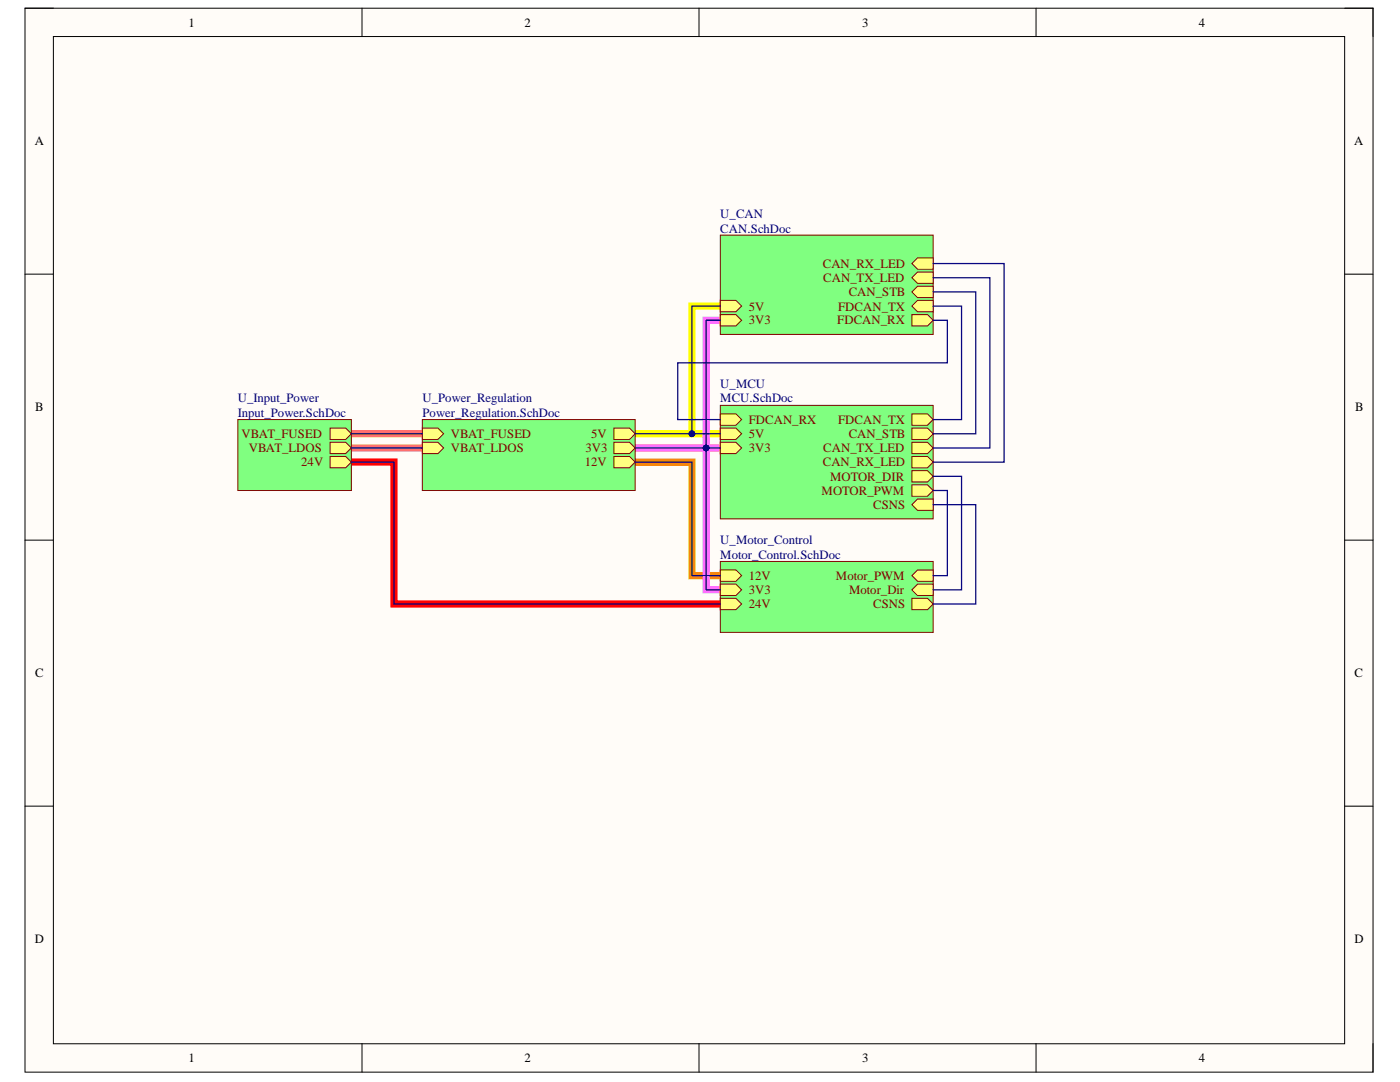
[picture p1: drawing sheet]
<svg xmlns="http://www.w3.org/2000/svg" width="279mm" height="216mm" viewBox="0 0 279 216" stroke-linecap="round" stroke-linejoin="round" font-family="sans-serif">
<path d="M5 1.6h269v212.3h-269z" fill-rule="evenodd" fill="#fffcf8"/>
<path d="M5 1.6h269v212.3h-269z" fill="none" stroke="#000" stroke-width=".2"/>
<path d="M10.7 7.3h257.7v201h-257.7z" fill-rule="evenodd" fill="#fffcf8"/>
<g fill="none" stroke="#000" stroke-width=".2">
<path d="M5 1.6h5.7M10.7 7.3h257.7v201h-257.7zM72.2 1.6v5.7M139.5 1.6v5.7M206.8 1.6v5.7M268.4 1.6h5.6v5.7M5 54.7h5.7M268.4 54.7h5.6M5 107.8h5.7M268.4 107.8h5.6M5 160.9h5.7M268.4 160.9h5.6"/>
<path d="M72.2 208.3v5.6M139.5 208.3v5.6M206.8 208.3v5.6M274 208.3v5.6"/>
</g>
<path d="M70.1 89.4h14.2M70.1 86.5h14.2" fill="none" stroke="#ff6e6e" stroke-width="1.4"/>
<path d="M143.8 61.1h-5.7v25.4M126.8 86.5h17" fill="none" stroke="#ff0" stroke-width="1.4"/>
<path d="M143.8 63.9h-2.9v53.8h2.9M126.8 89.4h17" fill="none" stroke="#ff6eff" stroke-width="1.4"/>
<path d="M126.8 92.2h11.3v22.7h5.7" fill="none" stroke="#fd8300" stroke-width="1.4"/>
<path d="M70.1 92.2h8.5v28.3h65.2" fill="none" stroke="#f00" stroke-width="1.4"/>
<path d="M143.8 46.9h42.4v19.8h-42.4z" fill-rule="evenodd" fill="#80ff80"/>
<path d="M143.8 46.9h42.4v19.8h-42.4z" fill="none" stroke="#800000" stroke-width=".2"/>
<path d="M182 62.8h3.1l1.1 1.1-1.1 1.1h-3.1z" fill-rule="evenodd" fill="#ffff80"/>
<path d="M182 62.8h3.1l1.1 1.1-1.1 1.1h-3.1z" fill="none" stroke="#800000" stroke-width=".2"/>
<path d="M183.1 59.9h3.1v2.3h-3.1l-1.1-1.1z" fill-rule="evenodd" fill="#ffff80"/>
<path d="M183.1 59.9h3.1v2.3h-3.1l-1.1-1.1z" fill="none" stroke="#800000" stroke-width=".2"/>
<path d="M182 55.4l1.1-1.1h3.1v2.2h-3.1z" fill-rule="evenodd" fill="#ffff80"/>
<path d="M182 55.4l1.1-1.1h3.1v2.2h-3.1z" fill="none" stroke="#800000" stroke-width=".2"/>
<path d="M182 52.6l1.1-1.1h3.1v2.2h-3.1z" fill-rule="evenodd" fill="#ffff80"/>
<path d="M182 52.6l1.1-1.1h3.1v2.2h-3.1z" fill="none" stroke="#800000" stroke-width=".2"/>
<path d="M182 58.2l1.1-1.1h3.1v2.3h-3.1z" fill-rule="evenodd" fill="#ffff80"/>
<path d="M182 58.2l1.1-1.1h3.1v2.3h-3.1z" fill="none" stroke="#800000" stroke-width=".2"/>
<path d="M143.8 59.9h3.1l1.1 1.2-1.1 1.1h-3.1z" fill-rule="evenodd" fill="#ffff80"/>
<path d="M143.8 59.9h3.1l1.1 1.2-1.1 1.1h-3.1z" fill="none" stroke="#800000" stroke-width=".2"/>
<path d="M143.8 62.8h3.1l1.1 1.1-1.1 1.1h-3.1z" fill-rule="evenodd" fill="#ffff80"/>
<path d="M143.8 62.8h3.1l1.1 1.1-1.1 1.1h-3.1z" fill="none" stroke="#800000" stroke-width=".2"/>
<path d="M47.5 83.7h22.6v14.2h-22.6z" fill-rule="evenodd" fill="#80ff80"/>
<path d="M47.5 83.7h22.6v14.2h-22.6z" fill="none" stroke="#800000" stroke-width=".2"/>
<path d="M65.9 85.4h3.1l1.1 1.1-1.1 1.2h-3.1z" fill-rule="evenodd" fill="#ffff80"/>
<path d="M65.9 85.4h3.1l1.1 1.1-1.1 1.2h-3.1z" fill="none" stroke="#800000" stroke-width=".2"/>
<path d="M65.9 88.2h3.1l1.1 1.2-1.1 1.1h-3.1z" fill-rule="evenodd" fill="#ffff80"/>
<path d="M65.9 88.2h3.1l1.1 1.2-1.1 1.1h-3.1z" fill="none" stroke="#800000" stroke-width=".2"/>
<path d="M65.9 91.1h3.1l1.1 1.1-1.1 1.1h-3.1z" fill-rule="evenodd" fill="#ffff80"/>
<path d="M65.9 91.1h3.1l1.1 1.1-1.1 1.1h-3.1z" fill="none" stroke="#800000" stroke-width=".2"/>
<path d="M143.8 80.9h42.4v22.6h-42.4z" fill-rule="evenodd" fill="#80ff80"/>
<path d="M143.8 80.9h42.4v22.6h-42.4z" fill="none" stroke="#800000" stroke-width=".2"/>
<path d="M182 96.7h3.1l1.1 1.2-1.1 1.1h-3.1z" fill-rule="evenodd" fill="#ffff80"/>
<path d="M182 96.7h3.1l1.1 1.2-1.1 1.1h-3.1z" fill="none" stroke="#800000" stroke-width=".2"/>
<path d="M182 93.9h3.1l1.1 1.1-1.1 1.2h-3.1z" fill-rule="evenodd" fill="#ffff80"/>
<path d="M182 93.9h3.1l1.1 1.1-1.1 1.2h-3.1z" fill="none" stroke="#800000" stroke-width=".2"/>
<path d="M182 88.3h3.1l1.1 1.1-1.1 1.1h-3.1z" fill-rule="evenodd" fill="#ffff80"/>
<path d="M182 88.3h3.1l1.1 1.1-1.1 1.1h-3.1z" fill="none" stroke="#800000" stroke-width=".2"/>
<path d="M182 91.1h3.1l1.1 1.1-1.1 1.1h-3.1z" fill-rule="evenodd" fill="#ffff80"/>
<path d="M182 91.1h3.1l1.1 1.1-1.1 1.1h-3.1z" fill="none" stroke="#800000" stroke-width=".2"/>
<path d="M182 82.6h3.1l1.1 1.1-1.1 1.2h-3.1z" fill-rule="evenodd" fill="#ffff80"/>
<path d="M182 82.6h3.1l1.1 1.1-1.1 1.2h-3.1z" fill="none" stroke="#800000" stroke-width=".2"/>
<path d="M143.8 82.6h3.1l1.1 1.1-1.1 1.2h-3.1z" fill-rule="evenodd" fill="#ffff80"/>
<path d="M143.8 82.6h3.1l1.1 1.1-1.1 1.2h-3.1z" fill="none" stroke="#800000" stroke-width=".2"/>
<path d="M143.8 85.4h3.1l1.1 1.1-1.1 1.2h-3.1z" fill-rule="evenodd" fill="#ffff80"/>
<path d="M143.8 85.4h3.1l1.1 1.1-1.1 1.2h-3.1z" fill="none" stroke="#800000" stroke-width=".2"/>
<path d="M143.8 88.2h3.1l1.1 1.2-1.1 1.1h-3.1z" fill-rule="evenodd" fill="#ffff80"/>
<path d="M143.8 88.2h3.1l1.1 1.2-1.1 1.1h-3.1z" fill="none" stroke="#800000" stroke-width=".2"/>
<path d="M182 85.4h3.1l1.1 1.2-1.1 1.1h-3.1z" fill-rule="evenodd" fill="#ffff80"/>
<path d="M182 85.4h3.1l1.1 1.2-1.1 1.1h-3.1z" fill="none" stroke="#800000" stroke-width=".2"/>
<path d="M182 100.7l1.1-1.1h3.1v2.2h-3.1z" fill-rule="evenodd" fill="#ffff80"/>
<path d="M182 100.7l1.1-1.1h3.1v2.2h-3.1z" fill="none" stroke="#800000" stroke-width=".2"/>
<path d="M143.8 112h42.4v14.2h-42.4z" fill-rule="evenodd" fill="#80ff80"/>
<path d="M143.8 112h42.4v14.2h-42.4z" fill="none" stroke="#800000" stroke-width=".2"/>
<path d="M182 114.9l1.1-1.2h3.1v2.3h-3.1z" fill-rule="evenodd" fill="#ffff80"/>
<path d="M182 114.9l1.1-1.2h3.1v2.3h-3.1z" fill="none" stroke="#800000" stroke-width=".2"/>
<path d="M182 117.7l1.1-1.1h3.1v2.2h-3.1z" fill-rule="evenodd" fill="#ffff80"/>
<path d="M182 117.7l1.1-1.1h3.1v2.2h-3.1z" fill="none" stroke="#800000" stroke-width=".2"/>
<path d="M143.8 113.7h3.1l1.1 1.2-1.1 1.1h-3.1z" fill-rule="evenodd" fill="#ffff80"/>
<path d="M143.8 113.7h3.1l1.1 1.2-1.1 1.1h-3.1z" fill="none" stroke="#800000" stroke-width=".2"/>
<path d="M143.8 116.6h3.1l1.1 1.1-1.1 1.1h-3.1z" fill-rule="evenodd" fill="#ffff80"/>
<path d="M143.8 116.6h3.1l1.1 1.1-1.1 1.1h-3.1z" fill="none" stroke="#800000" stroke-width=".2"/>
<path d="M182 119.4h3.1l1.1 1.1-1.1 1.2h-3.1z" fill-rule="evenodd" fill="#ffff80"/>
<path d="M182 119.4h3.1l1.1 1.1-1.1 1.2h-3.1z" fill="none" stroke="#800000" stroke-width=".2"/>
<path d="M143.8 119.4h3.1l1.1 1.1-1.1 1.1h-3.1z" fill-rule="evenodd" fill="#ffff80"/>
<path d="M143.8 119.4h3.1l1.1 1.1-1.1 1.1h-3.1z" fill="none" stroke="#800000" stroke-width=".2"/>
<path d="M84.3 83.7h42.5v14.2h-42.5z" fill-rule="evenodd" fill="#80ff80"/>
<path d="M84.3 83.7h42.5v14.2h-42.5z" fill="none" stroke="#800000" stroke-width=".2"/>
<path d="M122.5 85.4h3.1l1.2 1.1-1.2 1.2h-3.1z" fill-rule="evenodd" fill="#ffff80"/>
<path d="M122.5 85.4h3.1l1.2 1.1-1.2 1.2h-3.1z" fill="none" stroke="#800000" stroke-width=".2"/>
<path d="M122.5 88.2h3.1l1.2 1.2-1.2 1.1h-3.1z" fill-rule="evenodd" fill="#ffff80"/>
<path d="M122.5 88.2h3.1l1.2 1.2-1.2 1.1h-3.1z" fill="none" stroke="#800000" stroke-width=".2"/>
<path d="M122.5 91.1h3.1l1.2 1.1-1.2 1.1h-3.1z" fill-rule="evenodd" fill="#ffff80"/>
<path d="M122.5 91.1h3.1l1.2 1.1-1.2 1.1h-3.1z" fill="none" stroke="#800000" stroke-width=".2"/>
<path d="M84.3 85.4h3.1l1.1 1.1-1.1 1.2h-3.1z" fill-rule="evenodd" fill="#ffff80"/>
<path d="M84.3 85.4h3.1l1.1 1.1-1.1 1.2h-3.1z" fill="none" stroke="#800000" stroke-width=".2"/>
<path d="M84.3 88.2h3.1l1.1 1.2-1.1 1.1h-3.1z" fill-rule="evenodd" fill="#ffff80"/>
<path d="M84.3 88.2h3.1l1.1 1.2-1.1 1.1h-3.1z" fill="none" stroke="#800000" stroke-width=".2"/>
<path d="M70.1 89.4h14.2M70.1 86.5h14.2M126.8 86.5h17" fill="none" stroke="#000080" stroke-width=".25"/>
<circle cx="138.1" cy="86.5" r=".57" fill="#000080"/>
<circle cx="138.1" cy="86.5" r=".57" fill="none" stroke="#000080" stroke-width=".2"/>
<path d="M126.8 89.4h17" fill="none" stroke="#000080" stroke-width=".25"/>
<circle cx="140.9" cy="89.4" r=".57" fill="#000080"/>
<circle cx="140.9" cy="89.4" r=".57" fill="none" stroke="#000080" stroke-width=".2"/>
<path d="M126.8 92.2h11.3v22.7h5.7M140.9 89.4v28.3h2.9" fill="none" stroke="#000080" stroke-width=".25"/>
<circle cx="140.9" cy="89.4" r=".57" fill="#000080"/>
<circle cx="140.9" cy="89.4" r=".57" fill="none" stroke="#000080" stroke-width=".2"/>
<path d="M143.8 63.9h-2.9v25.5" fill="none" stroke="#000080" stroke-width=".25"/>
<circle cx="140.9" cy="89.4" r=".57" fill="#000080"/>
<circle cx="140.9" cy="89.4" r=".57" fill="none" stroke="#000080" stroke-width=".2"/>
<path d="M143.8 61.1h-5.7v25.4" fill="none" stroke="#000080" stroke-width=".25"/>
<circle cx="138.1" cy="86.5" r=".57" fill="#000080"/>
<circle cx="138.1" cy="86.5" r=".57" fill="none" stroke="#000080" stroke-width=".2"/>
<path d="M186.2 58.2h8.5v28.4h-8.5M186.2 55.4h11.4v34h-11.4M186.2 52.6h14.2v39.6h-14.2M186.2 61.1h5.7v22.6h-5.7M186.2 63.9h2.9v8.5h-53.8v11.3h8.5M70.1 92.2h8.5v28.3h65.2M186.2 97.9h2.9v17h-2.9M186.2 95h5.7v22.7h-5.7M186.2 100.7h8.5v19.8h-8.5" fill="none" stroke="#000080" stroke-width=".25"/>
<g font-size="2.5">
<text x="37.6" y="5.3">1</text>
<text x="104.7" y="5.3">2</text>
<text x="172.1" y="5.3">3</text>
<text x="239.2" y="5.3">4</text>
<text x="6.9" y="29">A</text>
<text x="270.3" y="29">A</text>
<text x="7" y="82.1">B</text>
<text x="270.4" y="82.1">B</text>
<text x="7" y="135.2">C</text>
<text x="270.3" y="135.2">C</text>
<text x="6.9" y="188.2">D</text>
<text x="270.3" y="188.2">D</text>
<text x="37.6" y="212">1</text>
<text x="104.7" y="212">2</text>
<text x="172.1" y="212">3</text>
<text x="239.2" y="212">4</text>
</g>
<g font-size="2.5" fill="#000080">
<text x="143.8" y="43.5">U_CAN</text>
<text x="143.8" y="46.4">CAN.SchDoc</text>
<text x="143.8" y="77.5">U_MCU</text>
<text x="47.4" y="80.3">U_Input_Power</text>
<text x="47.4" y="83.2">Input_Power.SchDoc</text>
<text x="84.3" y="80.3">U_Power_Regulation</text>
<text x="84.3" y="83.2">Power_Regulation.SchDoc</text>
<text x="143.8" y="80.3">MCU.SchDoc</text>
<text x="143.8" y="108.6">U_Motor_Control</text>
<text x="143.8" y="111.5">Motor_Control.SchDoc</text>
</g>
<g font-size="2.5" fill="#800000">
<text x="164.2" y="53.4">CAN_RX_LED</text>
<text x="164.3" y="56.3">CAN_TX_LED</text>
<text x="169.4" y="59.1">CAN_STB</text>
<text x="149.4" y="62">5V</text>
<text x="149.4" y="64.7">3V3</text>
<text x="167.1" y="64.7">FDCAN_RX</text>
<text x="167.3" y="62">FDCAN_TX</text>
<text x="48.2" y="87.4">VBAT_FUSED</text>
<text x="90" y="87.4">VBAT_FUSED</text>
<text x="118" y="87.4">5V</text>
<text x="149.4" y="84.6">FDCAN_RX</text>
<text x="149.4" y="87.4">5V</text>
<text x="167.3" y="84.6">FDCAN_TX</text>
<text x="169.4" y="87.4">CAN_STB</text>
<text x="49.6" y="90.3">VBAT_LDOS</text>
<text x="60.1" y="93.1">24V</text>
<text x="90" y="90.3">VBAT_LDOS</text>
<text x="116.7" y="93.1">12V</text>
<text x="116.9" y="90.3">3V3</text>
<text x="149.4" y="90.3">3V3</text>
<text x="164.2" y="93.1">CAN_RX_LED</text>
<text x="164.3" y="90.3">CAN_TX_LED</text>
<text x="165.7" y="95.9">MOTOR_DIR</text>
<text x="164" y="98.7">MOTOR_PWM</text>
<text x="174.3" y="101.6">CSNS</text>
<text x="149.4" y="115.7">12V</text>
<text x="149.4" y="118.5">3V3</text>
<text x="166.8" y="115.7">Motor_PWM</text>
<text x="169.5" y="118.5">Motor_Dir</text>
<text x="149.4" y="121.4">24V</text>
<text x="174.3" y="121.4">CSNS</text>
</g>
</svg>
